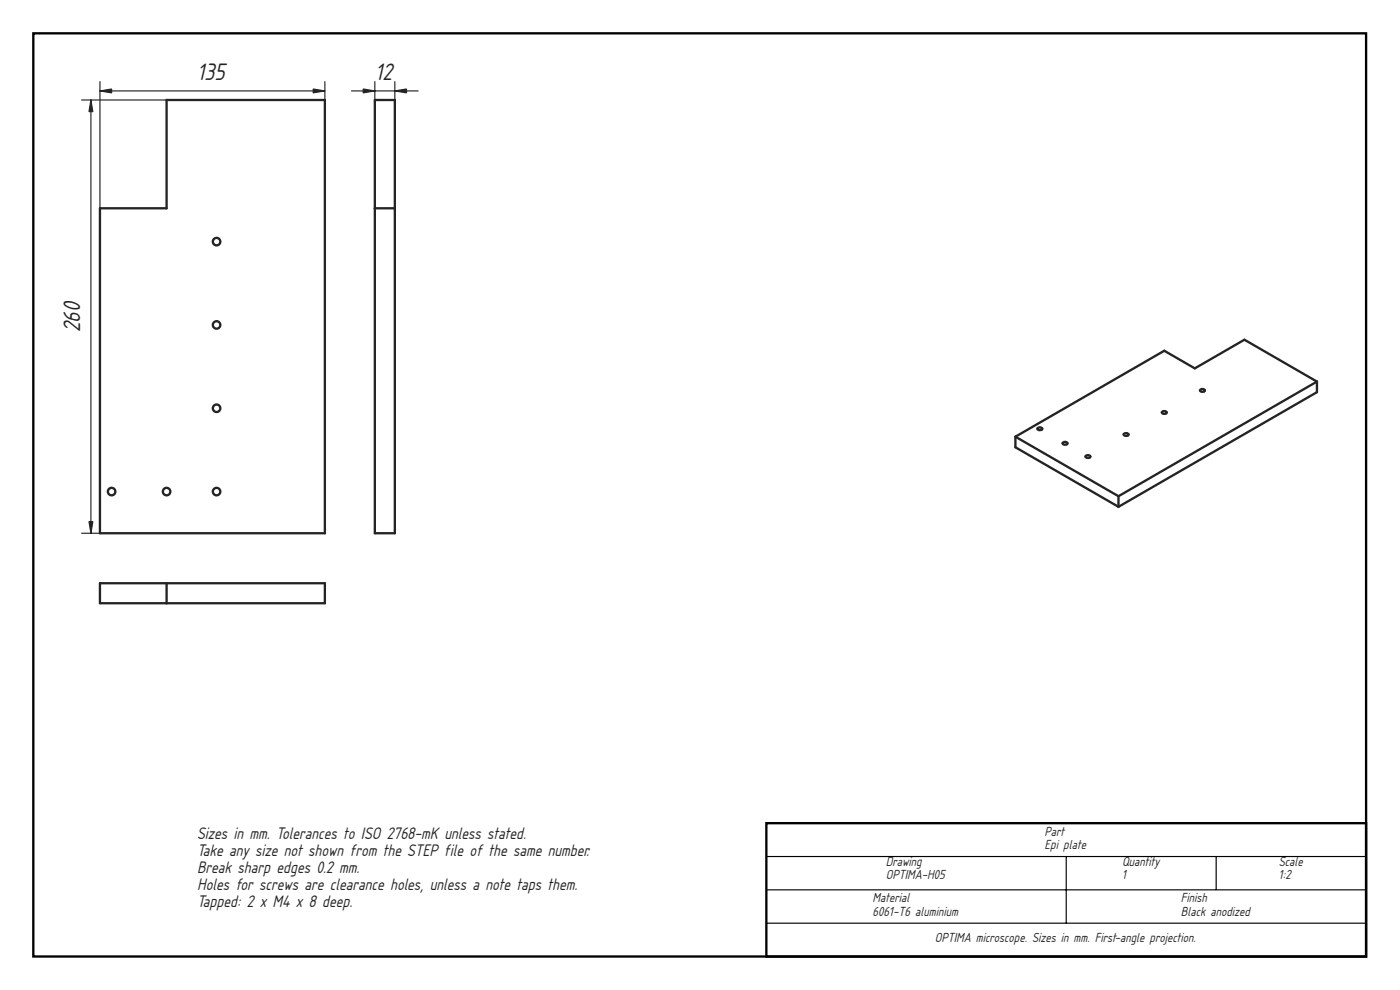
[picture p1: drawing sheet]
<svg xmlns="http://www.w3.org/2000/svg" width="420mm" height="297mm" viewBox="0 0 420 297" stroke-linecap="round" stroke-linejoin="round" font-family="sans-serif">
<path d="M0 0h420v297h-420zM0 0v297h420v-297z" fill="#000"/>
<path d="M10 10h400v277h-400zM230 247h180v40h-180z" fill="none" stroke="#000" stroke-width=".7" stroke-linecap="butt"/>
<path d="M230 257h180M320 257v20M365 257v10M230 267h180M230 277h180" fill="none" stroke="#000" stroke-width=".35"/>
<g fill="#fff">
<path d="M50 30h47.5v130h-67.5v-97.5h20z" fill-rule="evenodd"/>
<circle cx="33.5" cy="147.5" r="1.13"/>
<circle cx="50" cy="147.5" r="1.13"/>
<circle cx="65" cy="72.5" r="1.13"/>
<circle cx="65" cy="122.5" r="1.13"/>
<circle cx="65" cy="97.5" r="1.13"/>
<circle cx="65" cy="147.5" r="1.13"/>
</g>
<g fill="none" stroke="#212529" stroke-width=".7">
<path d="M50 30h47.5v130h-67.5v-97.5h20z"/>
<circle cx="65" cy="72.5" r="1.13"/>
<circle cx="65" cy="97.5" r="1.13"/>
<circle cx="65" cy="122.5" r="1.13"/>
<circle cx="33.5" cy="147.5" r="1.13"/>
<circle cx="50" cy="147.5" r="1.13"/>
<circle cx="65" cy="147.5" r="1.13"/>
</g>
<path d="M24.5 30h73M27.3 30v130M30 27.3h67.5M30 24.5v135.5M97.5 24.5v135.5M24.5 160h5.6" fill="none" stroke="#212529" stroke-width=".35"/>
<g fill="#212529" stroke="#212529" stroke-width=".35">
<path d="M94 26.7l3.5 .6-3.5 .6z"/>
<path d="M30 27.3l3.5-.6v1.2z"/>
<path d="M26.7 156.5h1.2l-.6 3.5z"/>
<path d="M27.3 30l.6 3.5h-1.2z"/>
</g>
<g fill="#fff">
<path d="M30 175h67.5v6h-67.5z" fill-rule="evenodd"/>
<path d="M50 175h47.5v6h-47.5z" fill-rule="evenodd"/>
<path d="M30 175h20v6h-20z" fill-rule="evenodd"/>
</g>
<path d="M30 175h67.5v6h-67.5zM50 175v6" fill="none" stroke="#212529" stroke-width=".7"/>
<g fill="#fff">
<path d="M112.5 30h6v130h-6z" fill-rule="evenodd"/>
<path d="M112.5 62.5h6v97.5h-6z" fill-rule="evenodd"/>
<path d="M112.5 30h6v32.5h-6z" fill-rule="evenodd"/>
</g>
<path d="M112.5 30h6v130h-6zM112.5 62.5h6" fill="none" stroke="#212529" stroke-width=".7"/>
<path d="M105.5 27.3h20M112.5 24.5v38M118.5 24.5v135.5" fill="none" stroke="#212529" stroke-width=".35"/>
<g fill="#212529" stroke="#212529" stroke-width=".35">
<path d="M118.5 27.3l3.5-.6v1.2z"/>
<path d="M109 26.7l3.5 .6-3.5 .6z"/>
</g>
<g fill="#fff">
<path d="M304.7 131l44.7-25.8 9.2 5.3 14.9-8.6 21.7 12.6v3.2l-59.5 34.4-31-17.9z" fill-rule="evenodd"/>
<path d="M304.7 131l44.7-25.8 9.2 5.3 14.9-8.6 21.7 12.6-59.5 34.4z" fill-rule="evenodd"/>
<path d="M335.7 148.9l59.5-34.4v3.2l-59.5 34.4z" fill-rule="evenodd"/>
<path d="M304.7 131l31 17.9v3.2l-31-17.9z" fill-rule="evenodd"/>
<path d="M348.7 123.6a.75 .75 0 0 1 .8-.3 .75 .75 0 0 1 .6 .6 .75 .75 0 0 1-.8 .3 .75 .75 0 0 1-.6-.6z" fill-rule="evenodd"/>
<path d="M360.2 117a.75 .75 0 0 1 .8-.3 .75 .75 0 0 1 .5 .6 .75 .75 0 0 1-.7 .3 .75 .75 0 0 1-.6-.6z" fill-rule="evenodd"/>
<path d="M337.3 130.2a.75 .75 0 0 1 .8-.3 .75 .75 0 0 1 .5 .6 .75 .75 0 0 1-.7 .3 .75 .75 0 0 1-.6-.6z" fill-rule="evenodd"/>
<path d="M319 132.8a.75 .75 0 0 1 .7-.2 .75 .75 0 0 1 .6 .6 .75 .75 0 0 1-.8 .3 .75 .75 0 0 1-.5-.7z" fill-rule="evenodd"/>
<path d="M311.4 128.5a.75 .75 0 0 1 .8-.3 .75 .75 0 0 1 .5 .6 .75 .75 0 0 1-.7 .3 .75 .75 0 0 1-.6-.6z" fill-rule="evenodd"/>
<path d="M325.8 136.8a.75 .75 0 0 1 .8-.3 .75 .75 0 0 1 .6 .6 .75 .75 0 0 1-.8 .3 .75 .75 0 0 1-.6-.6z" fill-rule="evenodd"/>
</g>
<path d="M360.2 117a.75 .75 0 0 1 .8-.3 .75 .75 0 0 1 .5 .6 .75 .75 0 0 1-.7 .3 .75 .75 0 0 1-.6-.6zM395.2 114.5l-21.7-12.6-14.9 8.6-9.2-5.3-44.7 25.8M395.2 114.5l-59.5 34.4M395.2 114.5v3.2l-59.5 34.4M304.7 131v3.2l31 17.9M304.7 131l31 17.9M311.4 128.5a.75 .75 0 0 1 .8-.3 .75 .75 0 0 1 .5 .6 .75 .75 0 0 1-.7 .3 .75 .75 0 0 1-.6-.6zM319 132.8a.75 .75 0 0 1 .7-.2 .75 .75 0 0 1 .6 .6 .75 .75 0 0 1-.8 .3 .75 .75 0 0 1-.5-.7zM325.8 136.8a.75 .75 0 0 1 .8-.3 .75 .75 0 0 1 .6 .6 .75 .75 0 0 1-.8 .3 .75 .75 0 0 1-.6-.6zM337.3 130.2a.75 .75 0 0 1 .8-.3 .75 .75 0 0 1 .5 .6 .75 .75 0 0 1-.7 .3 .75 .75 0 0 1-.6-.6zM348.7 123.6a.75 .75 0 0 1 .8-.3 .75 .75 0 0 1 .6 .6 .75 .75 0 0 1-.8 .3 .75 .75 0 0 1-.6-.6zM335.7 148.9v3.2" fill="none" stroke="#212529" stroke-width=".7"/>
<g font-size="6.7" fill="#212529">
<text x="59.2" y="24.1">135</text>
<text x="112.6" y="24.1">12</text>
<text x="24.1" y="99.7" transform="rotate(-90 24.1 99.7)">260</text>
</g>
<g font-size="4.7" fill="#212529">
<text x="59.1" y="251.7">Sizes in mm. Tolerances to ISO 2768-mK unless stated.</text>
<text x="59.1" y="256.8">Take any size not shown from the STEP file of the same number.</text>
<text x="59.1" y="261.9">Break sharp edges 0.2 mm.</text>
<text x="59.1" y="267">Holes for screws are clearance holes, unless a note taps them.</text>
<text x="59.1" y="272.1">Tapped: 2 x M4 x 8 deep.</text>
</g>
<g font-size="3.7" fill="#212529">
<text x="313.5" y="250.7">Part</text>
<text x="313.5" y="254.8">Epi plate</text>
<text x="265.9" y="259.7">Drawing</text>
<text x="265.9" y="263.8">OPTIMA-H05</text>
<text x="336.7" y="259.7">Quantity</text>
<text x="336.7" y="263.8">1</text>
<text x="383.8" y="259.7">Scale</text>
<text x="383.8" y="263.8">1:2</text>
<text x="261.9" y="270.7">Material</text>
<text x="261.9" y="274.8">6061-T6 aluminium</text>
<text x="354.4" y="270.7">Finish</text>
<text x="354.4" y="274.8">Black anodized</text>
<text x="280.6" y="282.7">OPTIMA microscope. Sizes in mm. First-angle projection.</text>
</g>
</svg>
